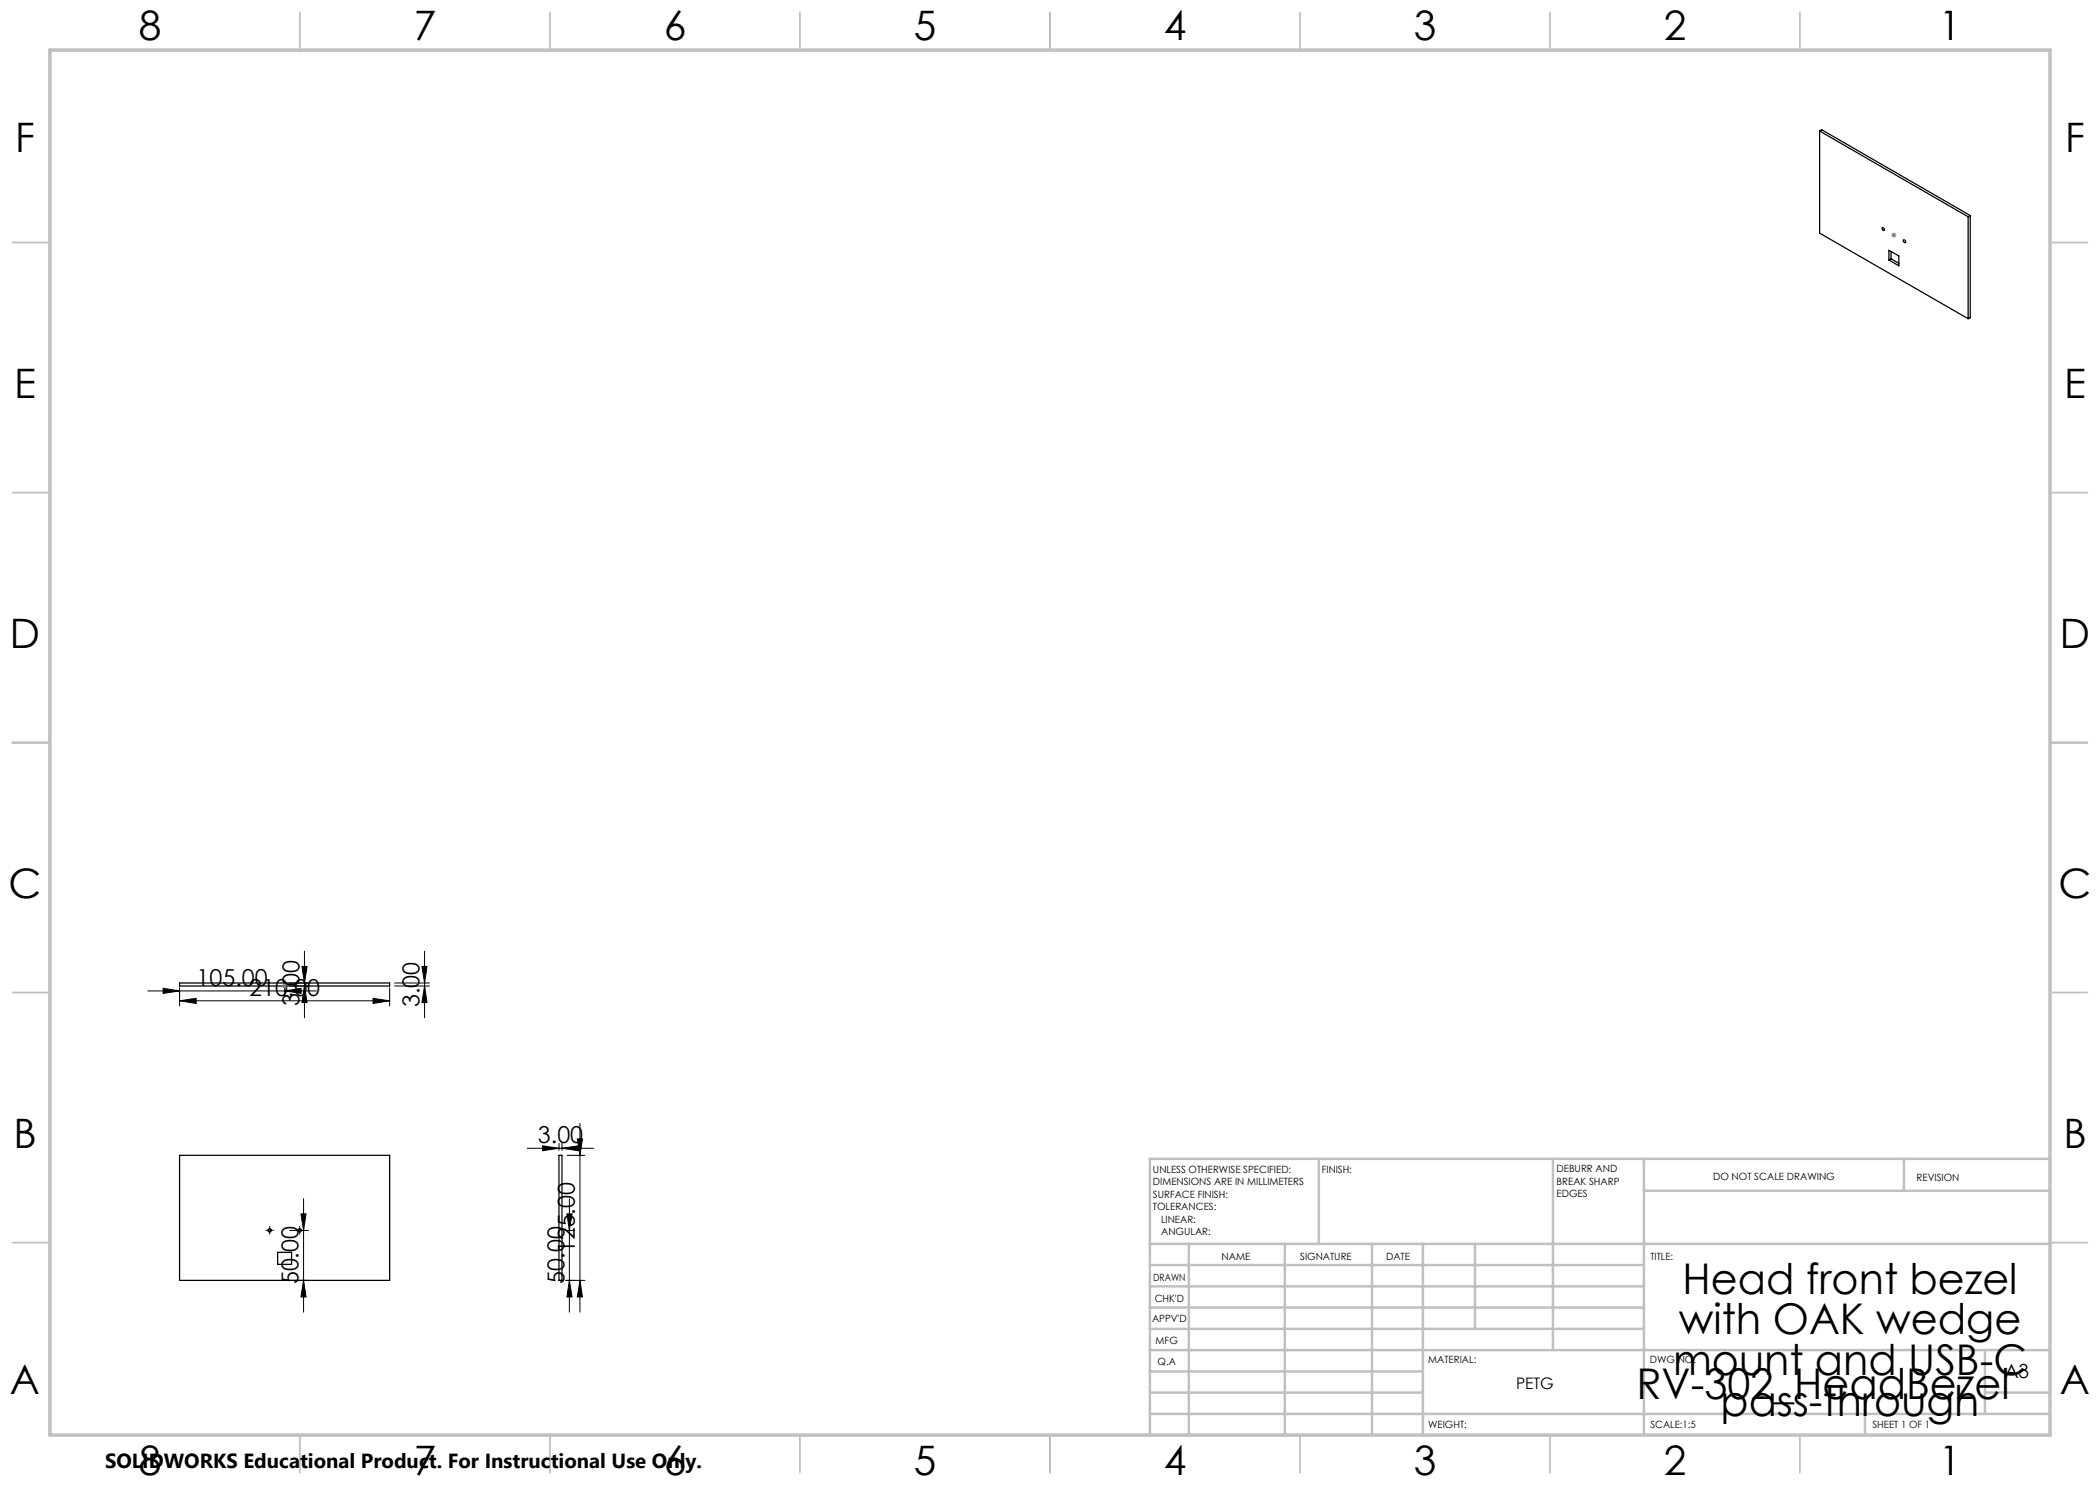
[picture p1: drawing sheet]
<svg xmlns="http://www.w3.org/2000/svg" width="420mm" height="297mm" viewBox="0 0 420 297" stroke-linecap="round" stroke-linejoin="round" font-family="sans-serif">
<g fill="none" stroke="#000" stroke-width=".25">
<path d="M363.9 26.2l29.7 17.2M363.9 26.2v20.4l29.7 17.1M363.9 26.2l.4-.2 29.8 17.1M376.5 45.5h.1a.32 .32 0 0 1 .3 .3 .32 .32 0 0 1-.2 .3l-.3-.3zM377.8 50.1l2 1.1v2l-2-1.2zM378.2 51.7l-.4 .3M378.2 51.7l1.6 1M378.2 50.3v1.4M380.7 47.9a.34 .34 0 0 1 .4 .2 .34 .34 0 0 1-.1 .4 .42 .42 0 0 1-.3-.6zM393.6 43.4v20.3M394.1 43.1v20.4l-.5 .2M394.1 43.1l-.5 .3"/>
<path d="M35.9 196.6h42v.6h-42zM35.9 231.1h42v25h-42zM111.8 231.1h.6v25h-.6zM55.5 250.5h2.8v2.4h-2.8z"/>
<circle cx="53.9" cy="246.1" r=".34"/>
<circle cx="59.9" cy="246.1" r=".34"/>
</g>
<g fill="none" stroke="#000" stroke-width=".2">
<path d="M29.6 198.2h33.7M32.6 197.7l3.3 .5-3.3 .5zM35.9 197.6v3.6M56.9 198.2l3.3-.5v1zM56.9 197.6v1.6M57.9 196.6h4M57.9 197.2h4M60.4 193.3h1l-.5 3.3zM60.9 197.2l.5 3.3h-1zM60.9 190.2v13.3M74.6 199.7l3.3 .5-3.3 .5zM77.9 197.6v3.6"/>
<path d="M78.9 196.6h7M78.9 197.2h7M84.4 193.3h1l-.5 3.3zM84.9 197.2l.5 3.3h-1zM84.9 190.2v13.3M35.9 200.2l3.3-.5v1zM35.9 200.2h42M60.7 239.7v22.7M105.4 229.7h13.3M108.5 229.2l3.3 .5-3.3 .4zM111.8 228.7v1.4M112.4 229.7l3.3-.5v.9z"/>
<path d="M112.4 228.7v1.4M113.4 231.1h3.6M113.9 239.7v22.7M115.5 227.8h1l-.5 3.3zM116 224.7v37.7M57.9 246.1h3.8M57.9 256.1h3.8M60.2 242.8h1l-.5 3.3zM60.7 256.1l.5 3.3h-1zM113.1 246.1h1.8M113.1 256.1h3.9M113.4 242.8h1l-.5 3.3z"/>
<path d="M113.9 256.1l.5 3.3h-1zM116 256.1l.5 3.3h-1z"/>
</g>
<g fill="none" stroke="#c0c0c0" stroke-width=".35">
<path d="M60 2.5v7.5M110 2.5v7.5M160 2.5v7.5M210 2.5v7.5M260 2.5v7.5M310 2.5v7.5M360 2.5v7.5M2.5 48.5h7.5M410 48.5h7.5M2.5 98.5h7.5M410 98.5h7.5M2.5 148.5h7.5"/>
<path d="M410 148.5h7.5M2.5 198.5h7.5M410 198.5h7.5M2.5 248.5h7.5M410 248.5h7.5M60 287v7.5M110 287v7.5M160 287v7.5M210 287v7.5M260 287v7.5M310 287v7.5M360 287v7.5"/>
</g>
<g fill="none" stroke="#c0c0c0" stroke-width=".5">
<path d="M263.8 231.8v17M310.6 231.8v38.2M328.8 231.8v55.2M328.8 238.2h81.2M380.8 231.8v6.4M410 231.8h-180v55.2M230 248.8h180M230 257.3h98.8M230 253h98.8M237.8 248.8v38.2M257 248.8v38.2M274.4 248.8v38.2"/>
<path d="M284.6 248.8v38.2M295 248.8v17M230 265.8h98.8M230 261.5h98.8M230 278.5h54.6M230 274.3h54.6M230 270h180M397 278.5h13M397 270v12.8M230 282.8h180M373 282.8v4.2"/>
</g>
<path d="M10 10h400v277h-400z" fill="none" stroke="#c0c0c0" stroke-width=".7"/>
<g fill="#000">
<path d="M32.6 197.7l3.3 .5-3.3 .5zM56.9 198.2l3.3-.5v1zM60.4 193.3h1l-.5 3.3zM60.9 197.2l.5 3.3h-1zM84.4 193.3h1l-.5 3.3zM84.9 197.2l.5 3.3h-1zM35.9 200.2l3.3-.5v1zM74.6 199.7l3.3 .5-3.3 .5zM108.5 229.2l3.3 .5-3.3 .4zM112.4 229.7l3.3-.5v.9zM115.5 227.8h1l-.5 3.3zM60.2 242.8h1l-.5 3.3z"/>
<path d="M60.7 256.1l.5 3.3h-1zM113.4 242.8h1l-.5 3.3zM113.9 256.1l.5 3.3h-1zM116 256.1l.5 3.3h-1z"/>
</g>
<g fill="none" stroke="#000" stroke-width=".2" stroke-dasharray="15.2 1.3 1.3 1.3" stroke-linecap="butt">
<path d="M53.4 246.1h-.3M53.9 246.1v-.5M53.9 246.1h-.5M53.9 246.1v.5M53.9 246.1h.5M53.9 245.6v-.4M53.9 246.6v.3M54.4 246.1h.4M59.4 246.1h-.3M59.9 246.1v-.5M59.9 246.1h-.5M59.9 246.1v.5"/>
<path d="M59.9 246.1h.5M59.9 245.6v-.4M59.9 246.6v.3M60.4 246.1h.4"/>
</g>
<path d="M378.3 47h1M378.4 46.7l.7 .7M378.8 46.5v1M379.1 46.7l-.7 .7M56.4 197.2h1M56.6 196.8l.7 .8M56.9 196.7v1M57.3 196.8l-.7 .8" fill="none" stroke="#808080" stroke-width=".2"/>
<g font-size="8.5">
<text x="336.5" y="258.8">Head front bezel</text>
<text x="335.7" y="266.9">with OAK wedge</text>
<text x="334.6" y="275">mount and USB-C</text>
<text x="327.3" y="279.7">RV-302_HeadBezel</text>
<text x="344.1" y="283.1">pass-through</text>
</g>
<g font-size="8.1">
<text x="27.7" y="8">8</text>
<text x="82.7" y="8">7</text>
<text x="132.7" y="8">6</text>
<text x="182.7" y="8">5</text>
<text x="232.7" y="8">4</text>
<text x="282.7" y="8">3</text>
<text x="332.7" y="8">2</text>
<text x="387.7" y="8">1</text>
<text x="3" y="30.4">F</text>
<text x="413" y="30.4">F</text>
<text x="2.8" y="79.6">E</text>
<text x="412.8" y="79.6">E</text>
<text x="2" y="129.6">D</text>
<text x="412" y="129.6">D</text>
<text x="1.7" y="179.6">C</text>
<text x="411.7" y="179.6">C</text>
<text x="2.7" y="229.6">B</text>
<text x="412.7" y="229.6">B</text>
<text x="2" y="278.9">A</text>
<text x="412" y="278.9">A</text>
<text x="27.7" y="295">8</text>
<text x="82.7" y="295">7</text>
<text x="132.7" y="295">6</text>
<text x="182.7" y="295">5</text>
<text x="232.7" y="295">4</text>
<text x="282.7" y="295">3</text>
<text x="332.7" y="295">2</text>
<text x="387.7" y="295">1</text>
</g>
<g font-size="4.7">
<text x="39.3" y="197.1">105.00</text>
<text x="49.8" y="199.1">210.00</text>
<text x="59.9" y="201.1" transform="rotate(-90 59.9 201.1)">3.00</text>
<text x="83.9" y="201.4" transform="rotate(-90 83.9 201.4)">3.00</text>
<text x="107.6" y="228.6">3.00</text>
<text x="115" y="250.7" transform="rotate(-90 115 250.7)">125.00</text>
<text x="59.7" y="256.9" transform="rotate(-90 59.7 256.9)">50.00</text>
<text x="112.9" y="256.9" transform="rotate(-90 112.9 256.9)">50.00</text>
</g>
<text font-size="4.1" x="21" y="293.7">SOLIDWORKS Educational Product. For Instructional Use Only.</text>
<text font-size="3.9" x="400.9" y="275.5">A3</text>
<text font-size="3.2" x="303.2" y="277.9">PETG</text>
<g font-size="2">
<text x="230.6" y="234.6">UNLESS OTHERWISE SPECIFIED:</text>
<text x="230.6" y="237.1">DIMENSIONS ARE IN MILLIMETERS</text>
<text x="230.6" y="239.6">SURFACE FINISH:</text>
<text x="264.4" y="234.6">FINISH:</text>
<text x="311.3" y="234.5">DEBURR AND</text>
<text x="311.3" y="237">BREAK SHARP</text>
<text x="311.3" y="239.5">EDGES</text>
<text x="342.6" y="236">DO NOT SCALE DRAWING</text>
<text x="383.3" y="236.2">REVISION</text>
<text x="230.6" y="242.1">TOLERANCES:</text>
<text x="232.2" y="244.6">LINEAR:</text>
<text x="232.2" y="247.1">ANGULAR:</text>
<text x="244.3" y="252">NAME</text>
<text x="260" y="251.9">SIGNATURE</text>
<text x="277.2" y="251.9">DATE</text>
<text x="330.1" y="251.9">TITLE:</text>
<text x="230.6" y="256.1">DRAWN</text>
<text x="230.9" y="260.3">CHK'D</text>
<text x="230.4" y="264.4">APPV'D</text>
<text x="231.1" y="268.8">MFG</text>
<text x="231.5" y="273">Q.A</text>
<text x="285.6" y="272.5">MATERIAL:</text>
<text x="330" y="272.5">DWG NO.</text>
<text x="285.6" y="285.5">WEIGHT:</text>
<text x="330.1" y="285.6">SCALE:1:5</text>
<text x="374.5" y="285.6">SHEET 1 OF 1</text>
</g>
</svg>
